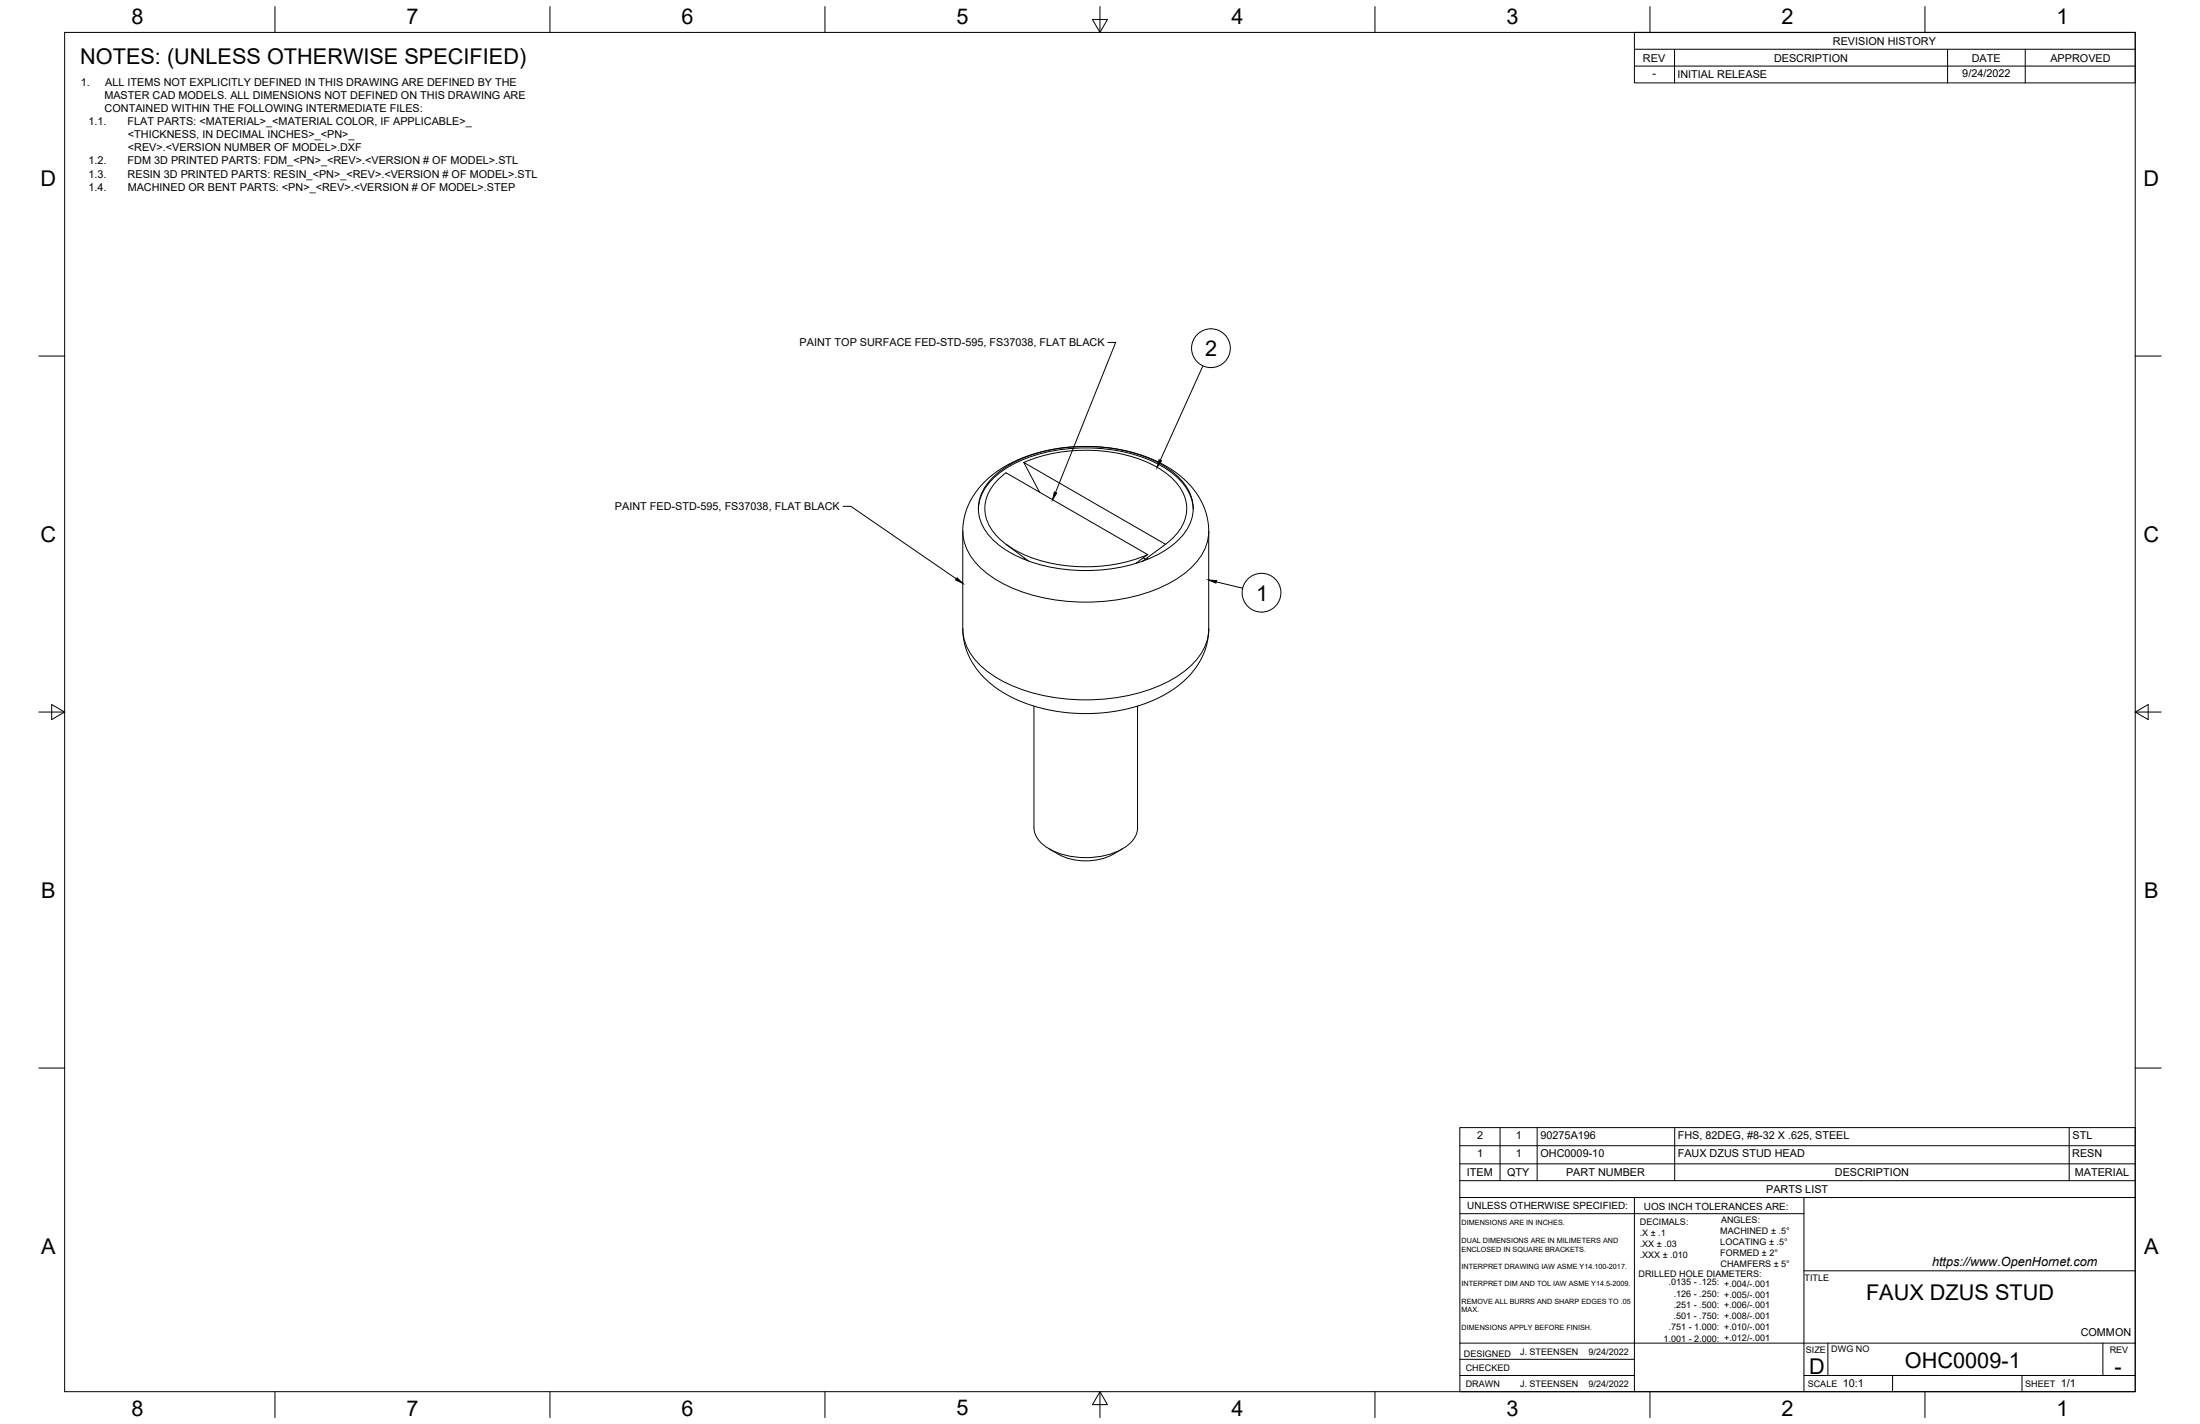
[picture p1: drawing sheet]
<svg xmlns="http://www.w3.org/2000/svg" width="864mm" height="559mm" viewBox="0 0 864 559" stroke-linecap="round" stroke-linejoin="round" font-family="sans-serif">
<!-- layer: Visible -->
<g fill="none" stroke="#000" stroke-width=".39">
<path d="M384.1 199.8a19.7 19.7 0 0 1 9.6-15.2 60.3 60.3 0 0 1 38.4-8.6 51.5 51.5 0 0 1 29.9 11.2 17.8 17.8 0 0 1 6.4 12.6M386.2 189.4l3.6-3.2 3.6-2.5 3.9-2.2 6-2.5 4.8-1.5 5.6-1.2 4.6-.7 6.3-.4 5.8 .1 5.7 .6 6.2 1.1 5.4 1.5 5.1 1.9 4 2 3.8 2.3 4.2 3.3 4 4.4 2.9 4.6 1.9 5 .9 5.9v39.4l-.3 2.9-.9 4.2-1.6 3.8-2.3 3.8-3.2 3.8-3.6 3.2-4 2.8-3.9 2.1-5.6 2.3-4.8 1.5-5.6 1.3-5.7 .7-5.2 .3-5.8-.1-5.7-.5-6.2-1.2-5.4-1.5-5.1-1.9-4.9-2.5-4.5-3-3.7-3.2-3.5-4.1-2.7-4.7-1.7-4.8-.7-5.2v-39.4l.3-2.9 .9-4.2 1.6-3.8 2.3-3.8zM389.1 188a47.3 47.3 0 0 1 29.1-12.4 62.5 62.5 0 0 1 40 8.1 19.8 19.8 0 0 1 10.2 15.8 19.8 19.8 0 0 1-10.2 15.9 62.5 62.5 0 0 1-40 8.1 50.1 50.1 0 0 1-27.6-10.9 16.4 16.4 0 0 1-5.6-18.1 19.3 19.3 0 0 1 4.1-6.5zM401.9 181.5a63.4 63.4 0 0 1 50.5 .9 23.6 23.6 0 0 1 12.9 13.4 15.6 15.6 0 0 1-6.1 16.4l-1.7 1.4M408.1 193.1l-6.2-11.6 55.6 32.1M394.9 213.6l8.9 6.6M401.9 218.8l.3 .7M448.8 218.9l.8 .5M449.6 219.4l-.8 .7M450.5 217.6a63.4 63.4 0 0 1-50.4-.9 23.6 23.6 0 0 1-13-13.4 15.6 15.6 0 0 1 6.2-16.4l1.6-1.4 55.6 32.1-4.7 3.5M450.5 218.7l-.2 .8M457.5 213.6l-7.9 5.8"/>
<path d="M405.9 277.1v47.7a10.2 10.2 0 0 0 5.9 8.3 31.3 31.3 0 0 0 30.1-.8 9.6 9.6 0 0 0 4.7-7.5l-.1-47.7M411.8 333.1a24.1 24.1 0 0 0 16.7 4.6l4.4-.8a27.2 27.2 0 0 0 7.7-3.8"/>
</g>
<!-- layer: Visible Narrow -->
<path d="M378 208.4a21.8 21.8 0 0 0 10 17 65.4 65.4 0 0 0 38.2 10.9 65.4 65.4 0 0 0 38.2-10.9 21.8 21.8 0 0 0 10.1-17M378 246.8a21.8 21.8 0 0 0 10 17 65.4 65.4 0 0 0 38.2 10.8 65.4 65.4 0 0 0 38.2-10.8 21.8 21.8 0 0 0 10.1-17" fill="none" stroke="#000" stroke-width=".39"/>
<!-- layer: Border -->
<g fill="none" stroke="#000" stroke-width=".39">
<path d="M25.4 12.7h812.8v533.4h-812.8zM107.9 2.6v10.1M215.9 2.6v10.1M323.8 2.6v10.1M428.8 7.6h5.9l-2.9 5.1zM431.8 2.6v10.1M539.7 2.6v10.1M647.7 2.6v10.1M755.6 2.6v10.1M15.2 139.7h10.2M838.2 139.7h10.1M15.2 279.4h10.2"/>
<path d="M20.3 276.5l5.1 2.9-5.1 3zM838.2 279.4l5.1-2.9v5.9zM838.2 279.4h10.1M15.2 419.1h10.2M838.2 419.1h10.1M107.9 546.1v10.2M215.9 546.1v10.2M323.8 546.1v10.2M431.8 546.1l2.9 5.1h-5.9zM431.8 546.1v10.2M539.7 546.1v10.2M647.7 546.1v10.2"/>
<path d="M755.6 546.1v10.2"/>
</g>
<!-- layer: Titleblock -->
<path d="M573.1 476.3h135M641.6 469.9v76.2M708.1 469.9v76.2M708.1 498.7h130.1M573.1 527.1v-57.2h265.1v76.2h-265.1v-19h265.1M573.1 539.8h68.5M573.1 533.4h68.5M708.1 539.8h130.1M717.5 527.1v12.7M742.9 539.8v6.3M793.7 539.8v6.3M825.5 527.1v12.7" fill="none" stroke="#000" stroke-width=".39"/>
<!-- layer: BOM -->
<path d="M573 442.5h265.2v27.4h-265.2zM573 456.7h265.2M573 449.6h265.2M588.8 442.5v20.8M603.4 442.5v20.8M657.4 442.5v20.8M812.2 442.5v20.8M573 463.3h265.2" fill="none" stroke="#000" stroke-width=".39"/>
<!-- layer: 0 -->
<g fill="none" stroke="#000" stroke-width=".39">
<path d="M472.2 143.6l-16.7 37M477.4 228.3l10.4 2.5"/>
<circle cx="475.3" cy="136.6" r="7.6"/>
<circle cx="495.2" cy="232.6" r="7.6"/>
</g>
<path d="M455 180.4l.9 .4-1.7 2.6zM474.5 227.6l3 .2-.2 1z" fill="#000" stroke="#000" stroke-width=".39"/>
<!-- layer: Annotations -->
<path d="M641.6 12.7h196.6v19.8h-196.6zM641.6 19.3h196.6M657.3 19.3v13.2M764.5 19.3v13.2M795 19.3v13.2M641.6 25.9h196.6M434.9 134.4h3l-23.6 58.9M330.9 198.7h3.1l41.4 28.5" fill="none" stroke="#000" stroke-width=".39"/>
<path d="M413.9 193.1l.9 .4-1.6 2.6zM375.7 226.8l2.2 2.1-2.8-1.3z" fill="#000" stroke="#000" stroke-width=".39"/>
<g font-size="8.5">
<text x="51.6" y="9.4">8</text>
<text x="159.5" y="9.4">7</text>
<text x="267.5" y="9.4">6</text>
<text x="375.4" y="9.3">5</text>
<text x="483.4" y="9.4">4</text>
<text x="591.3" y="9.4">3</text>
<text x="699.3" y="9.4">2</text>
<text x="807.2" y="9.4">1</text>
<text x="31.5" y="25">NOTES: (UNLESS OTHERWISE SPECIFIED)</text>
<text x="16" y="72.9">D</text>
<text x="841.4" y="72.9">D</text>
<text x="473.1" y="139.7">2</text>
<text x="16" y="212.6">C</text>
<text x="841.4" y="212.6">C</text>
<text x="493.2" y="235.7">1</text>
<text x="16.2" y="352.3">B</text>
<text x="841.7" y="352.3">B</text>
<text x="16.2" y="492">A</text>
<text x="841.7" y="492">A</text>
<text x="732.5" y="510">FAUX DZUS STUD</text>
<text x="710.1" y="539.1">D</text>
<text x="747.8" y="536.7">OHC0009-1</text>
<text x="830.1" y="539.1">-</text>
<text x="51.6" y="555.5">8</text>
<text x="159.5" y="555.5">7</text>
<text x="267.5" y="555.5">6</text>
<text x="375.4" y="555.4">5</text>
<text x="483.4" y="555.5">4</text>
<text x="591.3" y="555.5">3</text>
<text x="699.3" y="555.5">2</text>
<text x="807.2" y="555.5">1</text>
</g>
<text font-size="5" x="758.4" y="496.8">https://www.OpenHornet.com</text>
<g font-size="4.3">
<text x="719.5" y="17.6">REVISION HISTORY</text>
<text x="644.9" y="24.2">REV</text>
<text x="696.4" y="24.2">DESCRIPTION</text>
<text x="774" y="24.2">DATE</text>
<text x="804.9" y="24.2">APPROVED</text>
<text x="31.7" y="33.7">1.</text>
<text x="41.3" y="33.7">ALL ITEMS NOT EXPLICITLY DEFINED IN THIS DRAWING ARE DEFINED BY THE</text>
<text x="648.7" y="30.2">-</text>
<text x="658.5" y="30.6">INITIAL RELEASE</text>
<text x="770.3" y="30.3">9/24/2022</text>
<text x="41" y="38.9">MASTER CAD MODELS. ALL DIMENSIONS NOT DEFINED ON THIS DRAWING ARE</text>
<text x="41.1" y="44">CONTAINED WITHIN THE FOLLOWING INTERMEDIATE FILES:</text>
<text x="34.7" y="49.1">1.1.</text>
<text x="50.1" y="49.1">FLAT PARTS: &lt;MATERIAL&gt;_&lt;MATERIAL COLOR, IF APPLICABLE&gt;_</text>
<text x="50.2" y="54.3">&lt;THICKNESS, IN DECIMAL INCHES&gt;_&lt;PN&gt;_</text>
<text x="50.2" y="59.4">&lt;REV&gt;.&lt;VERSION NUMBER OF MODEL&gt;.DXF</text>
<text x="34.7" y="64.5">1.2.</text>
<text x="50.1" y="64.5">FDM 3D PRINTED PARTS: FDM_&lt;PN&gt;_&lt;REV&gt;.&lt;VERSION # OF MODEL&gt;.STL</text>
<text x="34.7" y="69.7">1.3.</text>
<text x="50.1" y="69.7">RESIN 3D PRINTED PARTS: RESIN_&lt;PN&gt;_&lt;REV&gt;.&lt;VERSION # OF MODEL&gt;.STL</text>
<text x="34.7" y="74.8">1.4.</text>
<text x="50.1" y="74.8">MACHINED OR BENT PARTS: &lt;PN&gt;_&lt;REV&gt;.&lt;VERSION # OF MODEL&gt;.STEP</text>
<text x="313.9" y="135.7">PAINT TOP SURFACE FED-STD-595, FS37038, FLAT BLACK</text>
<text x="241.4" y="200">PAINT FED-STD-595, FS37038, FLAT BLACK</text>
<text x="579.8" y="446.8">2</text>
<text x="595.1" y="446.8">1</text>
<text x="604.7" y="447.1">90275A196</text>
<text x="658.6" y="447.1">FHS, 82DEG, #8-32 X .625, STEEL</text>
<text x="813.6" y="447.1">STL</text>
<text x="579.9" y="453.9">1</text>
<text x="595.1" y="453.9">1</text>
<text x="604.7" y="454.2">OHC0009-10</text>
<text x="658.6" y="454.2">FAUX DZUS STUD HEAD</text>
<text x="813.4" y="454.2">RESN</text>
<text x="575.8" y="461.5">ITEM</text>
<text x="591.7" y="461.4">QTY</text>
<text x="614.8" y="461.5">PART NUMBER</text>
<text x="720.3" y="461.5">DESCRIPTION</text>
<text x="814.5" y="461.5">MATERIAL</text>
<text x="693.3" y="468.1">PARTS LIST</text>
<text x="816.8" y="524.4">COMMON</text>
<text x="723.4" y="544.5">10:1</text>
<text x="809" y="544.5">1/1</text>
</g>
<g font-size="3.9">
<text x="576" y="474.6">UNLESS OTHERWISE SPECIFIED:</text>
<text x="645.3" y="474.7">UOS INCH TOLERANCES ARE:</text>
</g>
<g font-size="3.5">
<text x="643.7" y="485">.X ± .1</text>
<text x="643.7" y="480.8">DECIMALS:</text>
<text x="675.3" y="484.3">MACHINED ± .5°</text>
<text x="675.6" y="480">ANGLES:</text>
<text x="643.7" y="489.3">.XX ± .03</text>
<text x="675.3" y="488.6">LOCATING ± .5°</text>
<text x="643.7" y="493.5">.XXX ± .010</text>
<text x="675.3" y="492.8">FORMED ± 2°</text>
<text x="675.4" y="497.1">CHAMFERS ± 5°</text>
<text x="643.2" y="501.1">DRILLED HOLE DIAMETERS:</text>
<text x="708.4" y="502.7">TITLE</text>
<text x="655" y="504.4">.0135 - .125: +.004/-.001</text>
<text x="657" y="508.8">.126 - .250: +.005/-.001</text>
<text x="657" y="513.2">.251 - .500: +.006/-.001</text>
<text x="657" y="517.7">.501 - .750: +.008/-.001</text>
<text x="653.1" y="526.5">1.001 - 2.000: +.012/-.001</text>
<text x="655" y="522.1">.751 - 1.000: +.010/-.001</text>
<text x="574.6" y="532.3">DESIGNED</text>
<text x="596.7" y="531.6">J. STEENSEN</text>
<text x="623.6" y="531.6">9/24/2022</text>
<text x="708.9" y="530.9">SIZE</text>
<text x="718.9" y="530.5">DWG NO</text>
<text x="828.2" y="530.9">REV</text>
<text x="575.4" y="537.9">CHECKED</text>
<text x="575.4" y="544.3">DRAWN</text>
<text x="596.7" y="544.3">J. STEENSEN</text>
<text x="623.6" y="544.3">9/24/2022</text>
<text x="709.6" y="544.2">SCALE</text>
<text x="795" y="544.2">SHEET</text>
</g>
<g font-size="2.8">
<text x="573.7" y="480.9">DIMENSIONS ARE IN INCHES.</text>
<text x="573.7" y="487.7">DUAL DIMENSIONS ARE IN MILIMETERS AND</text>
<text x="573.7" y="491.1">ENCLOSED IN SQUARE BRACKETS.</text>
<text x="573.7" y="497.9">INTERPRET DRAWING IAW ASME Y14.100-2017.</text>
<text x="573.7" y="504.7">INTERPRET DIM AND TOL IAW ASME Y14.5-2009.</text>
<text x="573.7" y="511.6">REMOVE ALL BURRS AND SHARP EDGES TO .05</text>
<text x="573.7" y="514.9">MAX.</text>
<text x="573.7" y="521.8">DIMENSIONS APPLY BEFORE FINISH.</text>
</g>
</svg>
